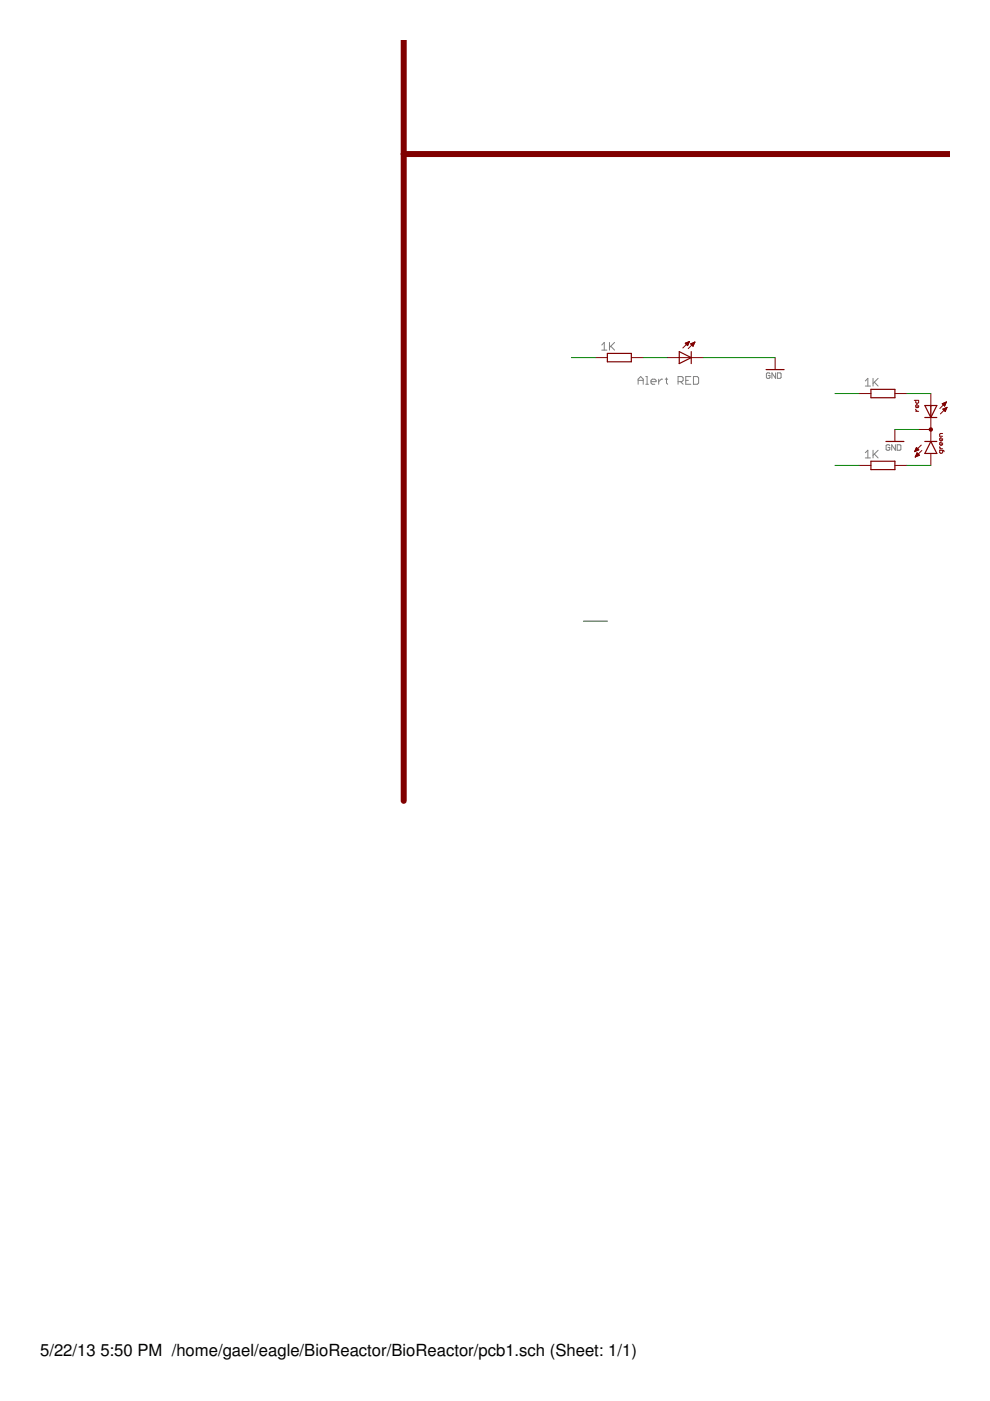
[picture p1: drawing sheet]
<svg xmlns="http://www.w3.org/2000/svg" width="210mm" height="297mm" viewBox="0 0 210 297" stroke-linecap="round" stroke-linejoin="round" font-family="sans-serif">
<g fill="none" stroke="#808080" stroke-width=".21">
<path d="M127.6 73.2l.5-.6v1.6M127.6 74.2h1.1M129.2 72.6v1.6M129.5 73.4l.8 .8M130.3 72.6l-1.1 1.1M136.9 79.8h.3v1.7M146.5 79.8h-1.1v1.7h1.1M147 79.8h.8l.3 .3v1.1l-.3 .3h-.8zM163.3 79.2l-.2-.1h-.4l-.2 .1v.8l.2 .2h.4l.2-.2v-.4h-.4M164.4 79.1v1.1l-.7-1.1v1.1M164.8 79.1h.6l.2 .1v.8l-.2 .2h-.6zM135.3 81.5v-1.1l.5-.6 .6 .6v1.1"/>
<path d="M135.3 80.6h1.1M136.9 81.5h.6M138 80.9h1.1v-.3l-.3-.2h-.5l-.3 .2v.6l.3 .3h.5M139.7 80.4v1.1M140.5 80.4h-.3l-.5 .5M141 80.4h.6M141.3 80.1v1.1l.3 .3M143.8 80.9h.8l.2-.3v-.5l-.2-.3h-.8v1.7M144.3 80.9l.5 .6M145.4 80.6h.5M183.5 80.8l.5-.6v1.7M183.5 96l.5-.5v1.6"/>
<path d="M183.5 81.9h1.1M183.5 97.1h1.1M185.1 80.2v1.7M185.1 95.5v1.6M185.4 81l.8 .9M185.4 96.3l.8 .8M186.2 80.2l-1.1 1.1M186.2 95.5l-1.1 1M188.7 94.5l-.2-.2h-.4l-.2 .2v.8l.2 .2h.4l.2-.2v-.4h-.4M189.8 94.3v1.2l-.7-1.2v1.2M190.2 94.3h.6l.2 .2v.8l-.2 .2h-.6z"/>
</g>
<path d="M85.6 8.5v161.3M85.6 32.7h115.9" fill="none" stroke="#800000" stroke-width="1.3"/>
<g fill="none" stroke="#800000" stroke-width=".21">
<path d="M126.2 75.8h2.6M133.9 75.8h2.5M141.5 75.8h7.6M145.3 72.8l.5 .5M145.3 72.8h.7M145.4 72.9h.6M145.5 73h.4M145.6 72.6h.5M145.6 73.1h.3M145.8 73.3h.1M145.9 72.5h.2M146.2 72.4h.1"/>
<path d="M146.2 72.4l-1.4 1.4M146.2 72.4l-.9 .4M146.2 72.4l-.4 .9M146.5 72.9h.7M146.5 73h.6M146.7 73.1h.4M146.7 72.8h.5M146.8 73.3h.2M146.9 73.4h.1M147 72.6h.3M147.3 72.5l-1.4 1.4M147.3 72.5h.1"/>
<path d="M147.3 72.5l-.9 .4M147.3 72.5l-.4 .9-.5-.5M164.3 75.8v2.6M182.1 83.4h2.6M182.1 98.7h2.6M189.7 83.4h2.6M189.7 98.7h2.6M189.7 91.1v2.5M193.8 84.9h1v.4l-.5 .2-.1-.2v-.4M194 95.7h.1M194 95.6h.4M194.1 95.4h.6"/>
<path d="M194.1 96.9h.1M194.1 95.3h.7M194.1 96.8h.3M194.2 87.2h.6M194.2 86.7l.3 .5M194.2 95.2h.4M194.2 96.6h.4M194.2 95.1h.3M194.2 96.5h.7M194.3 95h.1M194.3 96.4h.5M194.3 94.9l.5 .5-.9 .4z"/>
<path d="M194.3 96.3h.4M194.4 96.2h.2M194.4 96.1h.1M194.4 96l.5 .5-.8 .4zM194.8 86v.3l-.2 .1-.4-.1v-.3l.3-.2v.6M194.8 91.1h2.6M195.3 94.4l-1.4 1.4M195.5 95.5l-1.4 1.4M197.4 83.4v10.2M197.4 96.1v2.6M199.2 94.7l.3 .5M199.2 95.2h.7"/>
<path d="M199.8 85.6l.9-.4-.4 .9zM199.8 85.7h.7M199.9 95.5v.4l-.2 .2-.5-.2v-.4h.8l.2 .3M199.9 91.9h-.5l-.2 .2v.4h.7M199.9 93l-.2 .5h-.3l-.2-.5 .3-.2v.7M199.9 93.9v.3l-.2 .2-.5-.2v-.3l.3-.1v.6M199.9 85.6h.6M199.9 86.8h.7M200 85.8h.4M200 86.9h.6M200.1 85.9h.3M200.2 87h.3"/>
<path d="M200.2 86.6h.5M200.2 85.4h.4M200.2 86h.1M200.3 87.1h.2M200.4 87.2h.1M200.4 86.5h.3M200.4 85.3h.2M200.7 85.2l-1.4 1.4M200.7 86.4h.1M200.8 86.4l-1.4 1.4M200.8 86.4l-.9 .3 .5 .5M200.8 86.4l-.4 .8"/>
</g>
<path d="M128.8 74.9h5.1v1.8h-5.1zM144 74.5l2.6 1.3-2.6 1.3zM146.6 74.5v2.6M162.4 78.4h3.8M184.7 82.5h5v1.8h-5zM184.7 97.8h5v1.8h-5zM187.8 93.6h3.8M196.1 86h2.5l-1.2 2.5zM196.1 88.5h2.5M196.1 93.6h2.5M197.4 93.6l1.2 2.5h-2.5z" fill="none" stroke="#800000" stroke-width=".25"/>
<circle cx="197.4" cy="91.1" r=".25" fill="none" stroke="#800000" stroke-width=".42"/>
<path d="M121.2 75.8h5M136.4 75.8h5.1M149.1 75.8h15.2M177 83.4h5.1M177 98.7h5.1M189.7 91.1h5.1M192.3 83.4h5.1M192.3 98.7h5.1M123.7 131.7h5.1" fill="none" stroke="#008000" stroke-width=".21"/>
<g font-size="3.5">
<text x="8.5" y="287.5">5/22/13</text>
<text x="21.3" y="287.5">5:50 PM /home/gael/eagle/BioReactor/BioReactor/pcb1.sch (Sheet: 1/1)</text>
</g>
</svg>
